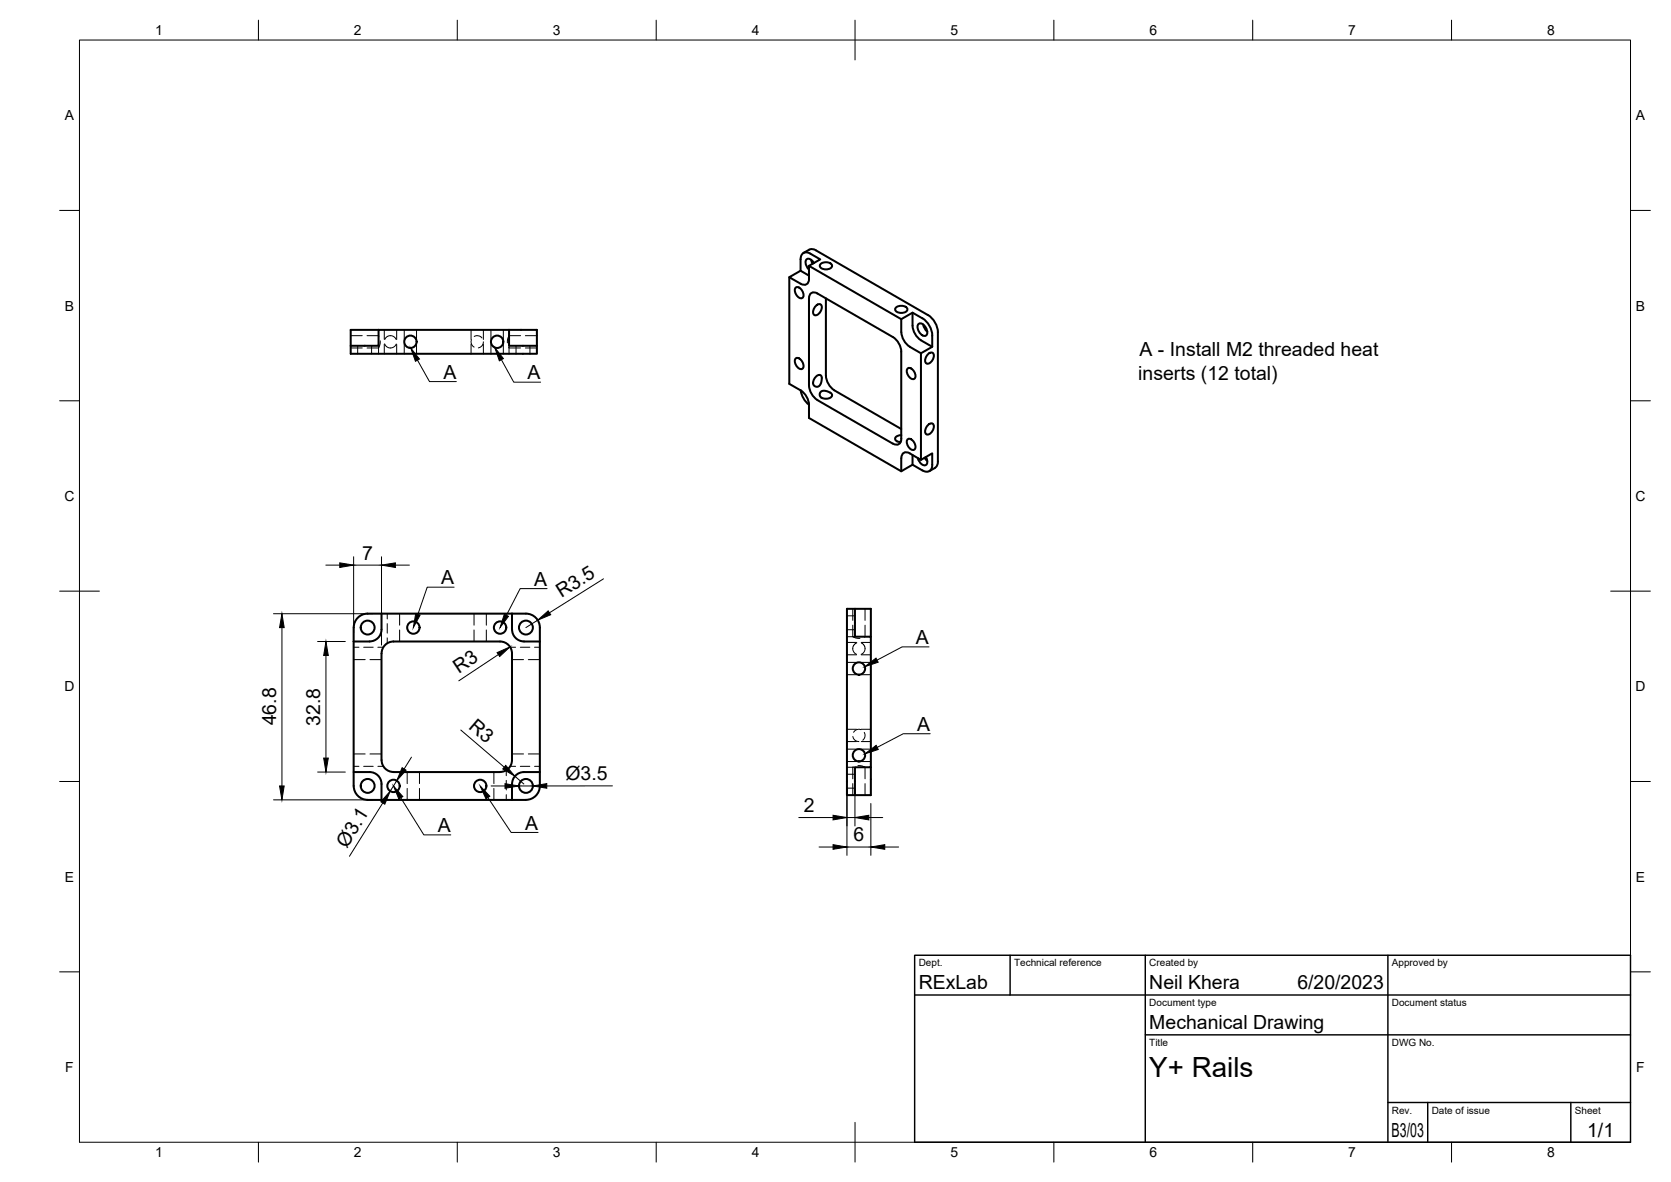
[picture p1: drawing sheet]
<svg xmlns="http://www.w3.org/2000/svg" width="420mm" height="297mm" viewBox="0 0 420 297" stroke-linecap="round" stroke-linejoin="round" font-family="sans-serif">
<!-- layer: Visible -->
<g fill="none" stroke="#000" stroke-width=".51">
<path d="M198.5 69.7v26.8l2.8 1.6M200.1 72.3a1.34 1.34 0 0 1 1.7 1 .94 .94 0 0 1 .3 1 .94 .94 0 0 1-.8 .7 2.02 2.02 0 0 1-1.2-2.7zM203.4 69.3l-2.1-1.3v-2.8a1.51 1.51 0 0 1 .7-1.6 1.51 1.51 0 0 1 1.8 .1l2.4 1.5-2.8 1.6 23.2 13.4 2.8-1.6 2.5 1.4M203.4 66.8v3.3a1.29 1.29 0 0 1-.6 1.3 1.29 1.29 0 0 1-1.5-.1l-2.8-1.6 2.8-1.7M203.4 62.8l-1.4 .8M203.4 62.7l1-.1 .8 .3 28.1 16.3a5.4 5.4 0 0 1 2.5 4.3M204 65.3l.3 1M204.7 66.1l-.6-.6a.89 .89 0 0 0-1.2-.4 .89 .89 0 0 0-.3 1.3l.8 1.4M205.2 76.8a.8 .8 0 0 1 1.4 0 2.02 2.02 0 0 1-1.7 2.4 1.34 1.34 0 0 1 0-2zM206.3 66.4a2.02 2.02 0 0 1 2.9 .3 1.34 1.34 0 0 1-1.8 1 .94 .94 0 0 1-1-.3 .94 .94 0 0 1-.1-1zM207.7 75v19.4l.4 1.8 .8 1.1 .9 .8 16.8 9.7M225.2 77.3a2.02 2.02 0 0 1 3 .3 1.34 1.34 0 0 1-1.8 1 .94 .94 0 0 1-1-.2 .94 .94 0 0 1-.2-1.1z"/>
<path d="M229.4 78.6l.1 3.8 .8 1.8 .8 1 3.3 2M231.9 80a5.4 5.4 0 0 1 2.5 4.3v2.9l-2.8 1.6v26.8l2.8-1.7v2.9a1.52 1.52 0 0 1-.7 1.6 1.52 1.52 0 0 1-1.8-.2l-2.5-1.4-2.8 1.6-23.2-13.4v-3.2l-.2-1.2-1-1.7-.9-.8M88.2 86.9h7v-4h32.8v4h7M95.2 82.9h-7v6h46.8v-6h-7M200.1 90.1a1.34 1.34 0 0 1 1.7 1 .94 .94 0 0 1 .3 1 .94 .94 0 0 1-.8 .7 2.02 2.02 0 0 1-1.2-2.7zM201.3 98.1l.6 1.7 .7 1.1 .8 .8M204.4 96.3l.5-1.3a.94 .94 0 0 1 .7-.8 .94 .94 0 0 1 1 .4l-.1 1.4-.5 1-.5 .2-.5-.1-.5-.4-.1-.4M206.4 98.4l1-.2 1.2 .4a.71 .71 0 0 1 .6 .6 .71 .71 0 0 1-.4 .7 1.83 1.83 0 0 1-2.6-.2l-.1-.6zM226.6 80.2v3.3M226.6 83.5l.3 1.2 .9 1.6 1 .8 2.8 1.7M228.2 92.6a1.34 1.34 0 0 1 1.8 1 .94 .94 0 0 1 .3 1 .94 .94 0 0 1-.9 .7 2.02 2.02 0 0 1-1.2-2.7zM230.9 81.4a1.51 1.51 0 0 1 2 1.2 1.33 1.33 0 0 1-.2 1.8 2.17 2.17 0 0 1-1.8-3z"/>
<path d="M232.1 81.6l.3 .8 .8 .9M233.4 89a.8 .8 0 0 1 1.4 0 2.02 2.02 0 0 1-1.7 2.4 1.34 1.34 0 0 1 0-2.1zM235.8 83.5v32.5M205.5 100.5l19 11M205.5 100.5l-.9-.8-.7-1-.5-1.8v-21.9a1.3 1.3 0 0 1 .6-1.4 1.3 1.3 0 0 1 1.5 .2l19 10.9 .9 .8 .8 1.1 .4 1.8v21.9a1.28 1.28 0 0 1-.6 1.3 1.28 1.28 0 0 1-1.5-.1M226.6 115.2v3.2M226.6 109.4h-.4a.82 .82 0 0 0-1 .5 .82 .82 0 0 0 .3 1l1 .1M226.6 115.1a1.29 1.29 0 0 1 .7-1.3 1.29 1.29 0 0 1 1.5 .1l2.8 1.7M228.2 110.4a1.34 1.34 0 0 1 1.8 1 .94 .94 0 0 1 .3 1 .94 .94 0 0 1-.9 .7 2.02 2.02 0 0 1-1.2-2.7zM229.4 114.3v2.5M232.5 115l.7 .8M232.8 114.9l.3 .7a.89 .89 0 0 1-.3 1.3 .89 .89 0 0 1-1.2-.4l-.8-1.4"/>
<path d="M233.4 106.8a.8 .8 0 0 1 1.4 0 2.02 2.02 0 0 1-1.7 2.4 1.34 1.34 0 0 1 0-2.1zM235.1 117.6l-1.4 .8M235.8 116l-.1 .8-.6 .8M92.4 154.2h39.8a3.5 3.5 0 0 1 3.5 3.5v39.8a3.5 3.5 0 0 1-3.5 3.5h-39.8M92.4 154.2a3.5 3.5 0 0 0-3.5 3.5v3.5M95.9 154.2v4a2.99 2.99 0 0 1-3 3M128.7 154.2l.1 4a2.99 2.99 0 0 0 3 3M215 153v7h4v32.8h-4v7M88.9 161.2v36.3a3.5 3.5 0 0 0 3.5 3.5M88.9 161.2h4M131.7 161.2h4M219 160v-7h-6v46.8h6v-7"/>
<path d="M88.9 194h4a2.99 2.99 0 0 1 3 3v4M98.9 194h26.8M98.9 194a3 3 0 0 1-3-3v-26.8a2.99 2.99 0 0 1 3-3h26.8a2.99 2.99 0 0 1 3 3v26.8a2.99 2.99 0 0 1-3 3M135.7 194h-3.9a2.99 2.99 0 0 0-3 3l-.1 4"/>
<circle cx="103.2" cy="85.9" r="1.56"/>
<circle cx="125" cy="85.9" r="1.56"/>
<circle cx="92.4" cy="157.7" r="1.75"/>
<circle cx="103.9" cy="157.7" r="1.56"/>
<circle cx="125.7" cy="157.7" r="1.56"/>
<circle cx="132.2" cy="157.7" r="1.75"/>
<circle cx="216" cy="168" r="1.56"/>
<circle cx="92.4" cy="197.5" r="1.75"/>
<circle cx="98.9" cy="197.5" r="1.56"/>
<circle cx="120.7" cy="197.5" r="1.56"/>
<circle cx="132.2" cy="197.5" r="1.75"/>
<circle cx="216" cy="189.8" r="1.56"/>
</g>
<!-- layer: Hidden -->
<g fill="none" stroke="#000" stroke-width=".25">
<path d="M88.2 84.4h2.9M88.2 87.4h2.9M89.9 86.9v2M92.3 84.4h2.9l.1 .1M93.4 86.9v2M95.2 86.9v2M95.6 85.6l-.1 .9-.3 .9h-2.9M96.6 82.9v2.4M96.6 86.5v2.4M96.7 86.4l.5 .7 .6 .3a1.61 1.61 0 0 0 1.8-.9M96.8 85.3l.4-.6 .6-.3a1.6 1.6 0 0 1 1.8 .9M99.7 82.9v2.4"/>
<path d="M99.7 86.5v2.4M101.6 82.9v2.4M101.6 86.5v2.4M104.7 82.9v2.4M104.7 86.5v2.4M118.4 82.9v2.4M118.4 86.5v2.4M118.6 85.4a1.52 1.52 0 0 0 .6 1.8M119.2 84.5a1.54 1.54 0 0 1 2 .4M121.5 85.9a1.52 1.52 0 0 1-1.2 1.5M121.5 82.9v2.4M121.5 86.5v2.4"/>
<path d="M123.4 82.9v2.4M123.4 86.5v2.4M126.6 82.9v2.4M126.6 86.5v2.4M127.9 87.3l.1 1.6M128 86.9v.5h2.9M129.8 86.9v2M130.9 84.4h-2.9l-.4 .9v.9M132.1 84.4h2.9M132.1 87.4h2.9M133.2 86.9v2M97.4 154.2v1.3"/>
<path d="M97.4 156.7v2.4M100.5 154.2v2.9M100.5 158.3v2.9M119.2 154.2v2.9M119.2 158.3v2.9M122.3 154.2v2.9M122.3 158.3v2.9M213 158.2h2M213 154.8h2M214.4 157.1v2.9l1 .4h.8M214.4 153v2.9M217.5 157.1v2.9l-.1 .1"/>
<path d="M217.5 153v2.9M88.9 162.7h1.4M88.9 165.8h2.9M91.4 162.7h2.4M93 165.8h2.9M95 162.7h1.4M97.4 160.3v1.3M128.3 162.7h1.3M128.7 165.8h2.9M130.8 162.7h2.4M132.8 165.8h2.9M134.4 162.7h1.3"/>
<path d="M213 160h2M213 166.5h2.4M213 169.6h2.4M213 161.4h2.4M213 164.6h2.4M215.4 161.6l-.7 .4-.3 .8a1.73 1.73 0 0 0 1 1.6M216.6 166.5h2.4M216.6 169.6h2.4M216.6 161.4h2.4M216.6 164.6h2.4M216.6 161.6l.6 .4 .3 .8a1.71 1.71 0 0 1-1 1.6M88.9 189.5h2.9"/>
<path d="M88.9 192.6h1.4M91.4 192.6h2.4M93 189.5h2.9M95 192.6h1.4M102.4 194v2.9M102.4 198.1v2.9M105.5 194v2.9M105.5 198.1v2.9M124.2 194v2.9M124.2 198.1v2.9M127.3 193.6v1.3M127.3 196.1v2.4"/>
<path d="M127.3 199.7v1.3M128.3 192.6h1.3M128.7 189.5h2.9M130.8 192.6h2.4M132.8 189.5h2.9M134.4 192.6h1.3M213 198.1h2M213 194.6h2M213 188.3h2.4M213 191.4h2.4M213 183.3h2.4M213 186.4h2.4"/>
<path d="M214.4 196.9v2.9M214.4 185.1a1.52 1.52 0 0 0 1.6 1.3M214.6 192.7l-1.6 .1M215 192.8h-.6v2.9M215.7 192.4h.8l1 .4v2.9M216.5 183.4a1.52 1.52 0 0 0-1.9 .6M216.6 188.3h2.4M216.6 191.4h2.4M216.6 183.3h2.4M216.6 186.4h2.4M217.3 184.1a1.54 1.54 0 0 1-.4 1.9M217.5 196.9v2.9"/>
</g>
<!-- layer: BORDER -->
<g fill="none" stroke="#000" stroke-width=".25">
<path d="M20 10.1h390v276.9h-390zM65 5.1v5M115 5.1v5M165 5.1v5M215 5.1v10M265 5.1v5M315 5.1v5M365 5.1v5M15 52.9h5M410 52.9h5M15 100.7h5M410 100.7h5"/>
<path d="M15 148.6h10M405 148.6h10M15 196.4h5M410 196.4h5M15 244.2h5M410 244.2h5M65 287v5M115 287v5M165 287v5M215 282.1v9.9M265 287v5M315 287v5"/>
<path d="M365 287v5"/>
</g>
<!-- layer: TITLEBLOCK -->
<path d="M230 240.1h180v46.9h-180zM230 250h180M254 240.1v9.9M288 240.1v46.9M349 240.1v46.9M288 260.1h122M349 277.1h61M359 277.1v9.9M395 277.1v9.9" fill="none" stroke="#000" stroke-width=".36"/>
<!-- layer: Leaders -->
<path d="M103.3 87.4l2.2 2.8-1 .6zM124.4 87.3l2.2 2.8-1 .6zM104.5 154.2l1.1 .4-1.7 3.1zM126.8 154.3l1 .6-2.1 2.8zM217.4 167.5l2.9-2.1 .5 1zM217.5 189.4l2.8-2.1 .5 1zM98.9 197.5l2.4 2.7-1 .6zM120.7 197.5l2.5 2.6-1 .7z" fill="#000" stroke="#000" stroke-width=".25"/>
<path d="M105 90.5l3 5.4h6.7M126.1 90.4l3.1 5.6h6.7M114.2 147.6h-6.8l-2.3 6.8M137.6 147.9h-6.8l-3.5 6.7M233.6 162.6h-6.8l-6.3 3.3M233.9 184.4h-6.8l-6.5 3.4M100.8 200.5l5.8 9.3h6.7M122.7 200.4l5.8 8.8h6.8" fill="none" stroke="#000" stroke-width=".25"/>
<!-- layer: FD_Dimensions -->
<g fill="none" stroke="#000" stroke-width=".25">
<path d="M88.9 139.9v19.2M95.9 139.9v22.2M68.8 154.2h25M70.9 157.7v39.8M81.9 142h3.5M88.9 142h7M99.4 142h3.5M135.2 155.9l-3 1.8M151.7 145.5l-13.5 8.5M79.9 161.2h6.9M82 164.7v25.8M125.3 164.5l-9.9 6.6"/>
<path d="M79.9 194h6.9M99.8 196.2l-1.7 2.6M103.5 190.3l-1.9 2.9M115.9 183.5l10.9 9.3M123.5 197.5h3.5M129.5 195.1l2.2 1.9M130.5 197.5h3.5M154 197.5h-16.5M213 198.4v16.6M215 198.4v9.2M68.8 201h25M96.2 201.8l-8.3 13.4"/>
<path d="M200.9 205.5h8.6M206 212.9h3.5M213 212.9h6M213 205.5h2M218.5 205.5h3.5M219 201.9v13.1M222.5 212.9h3.5"/>
</g>
<g fill="#000" stroke="#000" stroke-width=".25">
<path d="M70.9 154.2l.6 3.5h-1.2zM85.4 141.4l3.5 .6-3.5 .6zM95.9 142l3.5-.6v1.2zM135.2 155.9l2.6-2.4 .7 1zM82 161.2l.5 3.5h-1.1zM125 164l3.2-1.4-2.6 2.4zM70.3 197.5h1.2l-.6 3.5zM81.4 190.5h1.1l-.5 3.5zM101.1 192.9l1 .7-2.3 2.6zM127 196.9l3.5 .6-3.5 .6zM127.2 192.3l2.3 2.8-3.1-1.9zM134 197.5l3.5-.6v1.2z"/>
<path d="M98.1 198.8l-1.3 3.3-1-.6zM209.5 212.3l3.5 .6-3.5 .5zM209.5 204.9l3.5 .6-3.5 .5zM215 205.5l3.5-.6v1.1zM219 212.9l3.5-.6v1.1z"/>
</g>
<text font-size="7" x="289" y="270.6">Y+ Rails</text>
<g font-size="4.9">
<text x="286.5" y="89.5">A - Install M2 threaded heat</text>
<text x="111.5" y="95.2">A</text>
<text x="132.7" y="95.3">A</text>
<text x="286.2" y="95.4">inserts (12 total)</text>
<text x="91.1" y="140.6">7</text>
<text x="110.9" y="146.9">A</text>
<text x="134.3" y="147.2">A</text>
<text x="141.2" y="150.4" transform="rotate(-32 141.2 150.4)">R3.5</text>
<text x="230.3" y="161.9">A</text>
<text x="115.4" y="169.3" transform="rotate(-34 115.4 169.3)">R3</text>
<text x="69.4" y="182.3" transform="rotate(-90 69.4 182.3)">46.8</text>
<text x="80.5" y="182.4" transform="rotate(-90 80.5 182.4)">32.8</text>
<text x="117.6" y="183" transform="rotate(41 117.6 183)">R3</text>
<text x="230.6" y="183.7">A</text>
<text x="142.2" y="196">Ø3.5</text>
<text x="110.1" y="209.1">A</text>
<text x="132" y="208.5">A</text>
<text x="202.1" y="204.1">2</text>
<text x="87.2" y="213.3" transform="rotate(-58 87.2 213.3)">Ø3.1</text>
<text x="214.6" y="211.4">6</text>
<text x="231" y="248.5">RExLab</text>
<text x="289" y="248.5">Neil Khera</text>
<text x="326.2" y="248.5">6/20/2023</text>
<text x="289" y="258.6">Mechanical Drawing</text>
<text x="349.9" y="285.7">B3/03</text>
<text x="399.1" y="285.7">1/1</text>
</g>
<g font-size="3.5">
<text x="39" y="8.8">1</text>
<text x="89" y="8.8">2</text>
<text x="139" y="8.8">3</text>
<text x="189" y="8.8">4</text>
<text x="239" y="8.8">5</text>
<text x="289" y="8.8">6</text>
<text x="339" y="8.8">7</text>
<text x="389" y="8.8">8</text>
<text x="16.3" y="30.2">A</text>
<text x="411.3" y="30.2">A</text>
<text x="16.3" y="78">B</text>
<text x="411.3" y="78">B</text>
<text x="16.2" y="125.9">C</text>
<text x="411.2" y="125.9">C</text>
<text x="16.2" y="173.7">D</text>
<text x="411.2" y="173.7">D</text>
<text x="16.3" y="221.6">E</text>
<text x="411.3" y="221.6">E</text>
<text x="16.4" y="269.4">F</text>
<text x="411.4" y="269.4">F</text>
<text x="39" y="290.8">1</text>
<text x="89" y="290.8">2</text>
<text x="139" y="290.8">3</text>
<text x="189" y="290.8">4</text>
<text x="239" y="290.8">5</text>
<text x="289" y="290.8">6</text>
<text x="339" y="290.8">7</text>
<text x="389" y="290.8">8</text>
</g>
<g font-size="2.5">
<text x="231" y="242.9">Dept.</text>
<text x="255" y="242.9">Technical reference</text>
<text x="289" y="242.9">Created by</text>
<text x="350" y="242.9">Approved by</text>
<text x="289" y="252.8">Document type</text>
<text x="350" y="252.8">Document status</text>
<text x="289" y="262.9">Title</text>
<text x="350" y="262.9">DWG No.</text>
<text x="350" y="279.9">Rev.</text>
<text x="360" y="279.9">Date of issue</text>
<text x="396" y="279.9">Sheet</text>
</g>
</svg>
